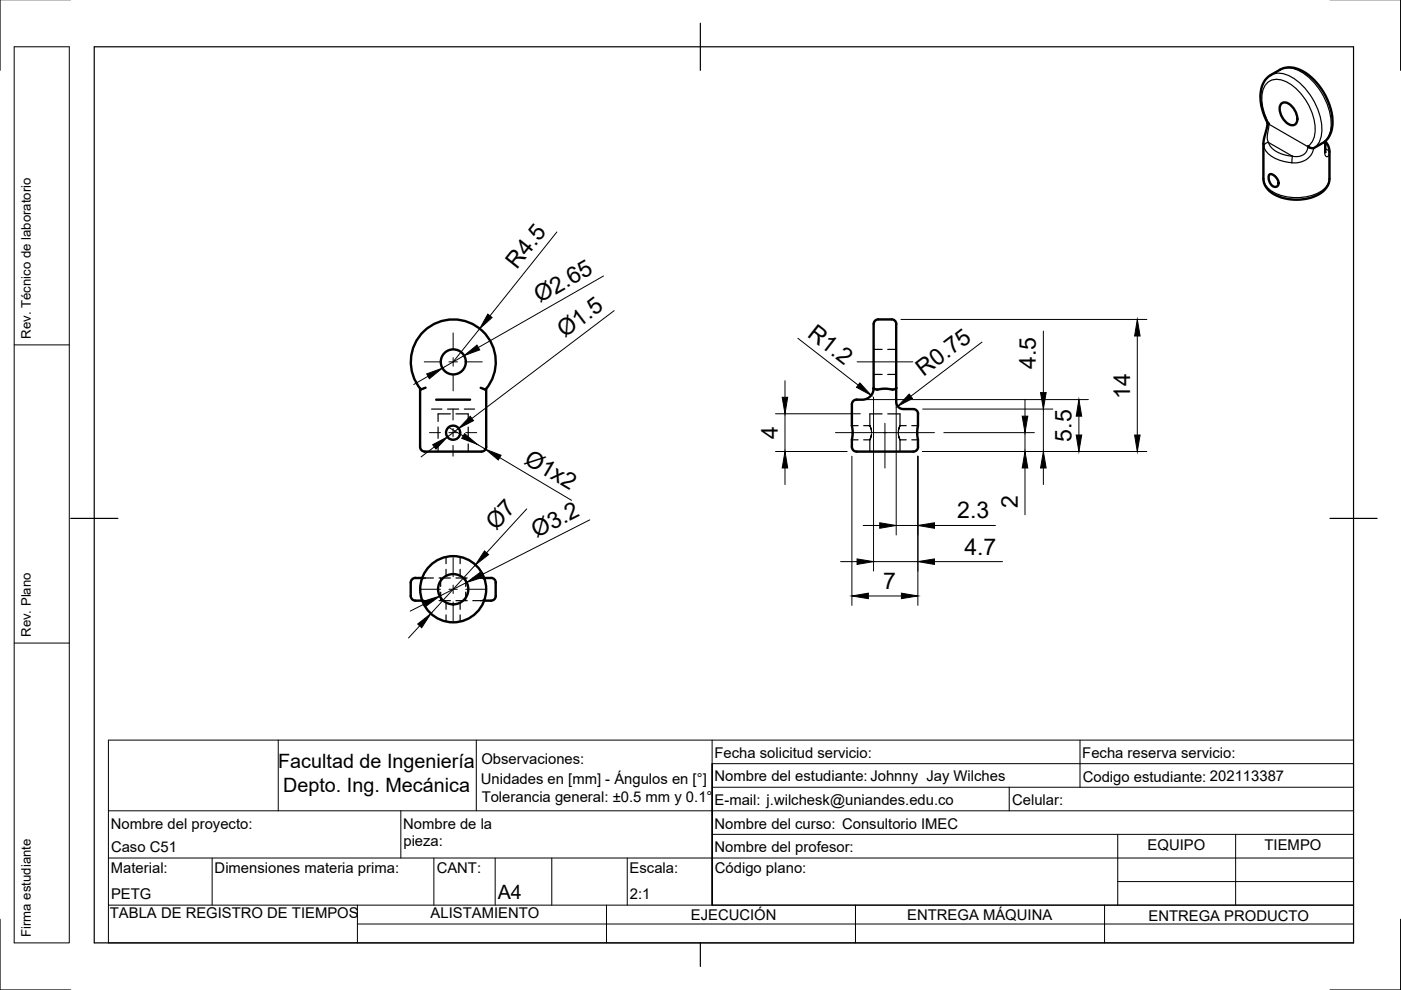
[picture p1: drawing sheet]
<svg xmlns="http://www.w3.org/2000/svg" width="297mm" height="210mm" viewBox="0 0 297 210" stroke-linecap="round" stroke-linejoin="round" font-family="sans-serif">
<!-- layer: Visible -->
<g fill="none" stroke="#000" stroke-width=".51">
<path d="M268.8 26.1l-.9 4.1v7.7a4.4 4.4 0 0 0 3.3 3.8 10.1 10.1 0 0 0 9.3-1.1l1-1.2 .3-1 .1-6.2a3.3 3.3 0 0 0-.9-2.3v2.4M268.8 26.1h.1M268.8 26.1a9.6 9.6 0 0 1-.9-8.7l1-1.1 2.5-1.5a4.7 4.7 0 0 1 4.9 .3 13.1 13.1 0 0 1 6.2 11.7 4.7 4.7 0 0 1-3.2 4.2 1.34 1.34 0 0 1-2 0M268.8 26.1l.2 .1M269.1 37.1a1.39 1.39 0 0 1 1.8 1 .87 .87 0 0 1 .1 1.1 .87 .87 0 0 1-1.1 .3 2.19 2.19 0 0 1-.8-2.4zM271.6 22.1a1.6 1.6 0 0 1 2.4 .6l.7 .9a2.25 2.25 0 0 1-.2 2.8 2.24 2.24 0 0 1-2.5-1.2l-.3-.6a2.83 2.83 0 0 1-.1-2.5zM185.2 68.7v13.5M186.2 67.7h2.8M186.2 67.7a1.01 1.01 0 0 0-1 1M189 67.7a1.01 1.01 0 0 1 1 1M190 68.7v13.5M89.1 94.7a1.39 1.39 0 0 0 1.7 1.1h9.8a3.6 3.6 0 0 0 2.2-.3l.3-.8"/>
<path d="M89.1 82.4v12.4M90.2 82.2l-.9 .3a9 9 0 0 1 .7-12.3 9 9 0 0 1 12.4 0 9 9 0 0 1 .5 12.4l-1-.4M92.5 84.7h7.2M103.1 82.4v12.4M180.6 85.7v4.5a6.8 6.8 0 0 1 0 3.1v1.5M180.6 94.7a1.39 1.39 0 0 0 1.7 1.1h9.8a3.7 3.7 0 0 0 2.3-.3l.2-.8M181.6 84.7a1.01 1.01 0 0 0-1 1M185.2 82.3a2.66 2.66 0 0 1-3.4 2.4h-.2M185.2 82.3h.1M185.3 82.3a1.69 1.69 0 0 0 1.6 .2h1.4a1.54 1.54 0 0 0 1.7-.2v2.9a1.61 1.61 0 0 0 2 1.5 3.8 3.8 0 0 1 2.4 .3l.2 .7M194.6 87.7v2.5a6.8 6.8 0 0 0 0 3.1v1.5M89.5 122.5a3.6 3.6 0 0 0-2.1 .3l-.3 .7v2.9a1.37 1.37 0 0 0 1.6 1h.8"/>
<path d="M102.7 122.5a3.7 3.7 0 0 1 2.1 .3l.3 .7v2.9a1.36 1.36 0 0 1-1.7 1h-.7"/>
<circle cx="96.1" cy="76.7" r="2.66"/>
<circle cx="96.1" cy="91.7" r="1.5"/>
<circle cx="96.1" cy="124.9" r="3.2"/>
<circle cx="96.1" cy="124.9" r="7"/>
</g>
<!-- layer: Hidden -->
<g fill="none" stroke="#000" stroke-width=".25">
<path d="M185.2 74.1h1.8M185.2 79.4h1.8M188.2 74.1h1.8M188.2 79.4h1.8M89.9 82.3l-.6 .3M91.5 86.7h2.2M92.9 90.5v2.4M92.9 94.1v1.7M94.9 86.7h2.4M95.5 87.7h-2.6v1.7M96.7 87.7h2.6v1.7M98.4 86.7h2.2"/>
<path d="M99.3 90.5v2.4M99.3 94.1v1.7M102.2 82.3l.7 .3M180.8 91.5l-.2 1.8h1.3M181.9 90.2l-1.3 .1M183.1 93.3h1.3v2.5M184.7 91l-.3-.8 .4 1.6M184.8 92l-.4 1.3 .4-1.1M185.2 82.2l.2 .2 .5 .2 1.6-.2 1.9 .2 .5-.2 .1-.2M187 87.7h-2.6v2.5h-1.3M188.2 87.7h2.6v2.5h1.3M190.5 91.8l.3 1.5-.3-.9"/>
<path d="M190.5 91.3l.3-1.1-.3 1.3M192.1 93.3h-1.3v2.5M193.3 90.2h1.3l-.1 1.8M194.6 93.2l-1.3 .1M94.6 118.1v1.4M97.6 118.1v1.4M89.3 126.6l.4 .6 .5 .2M89.5 122.5h.7M89.5 127.4h2.4M90.2 122.5l-.6 .3-.3 .5M90.2 122.5h1.7M93.1 122.5h2.4"/>
<path d="M93.1 127.4h2.4M93.4 122.5v1.8M93.4 125.6v1.8M94.6 120.7v1.4M94.6 127.8v1.4M94.6 130.4v1.4M96.7 122.5h2.4M96.7 127.4h2.4M97.6 120.7v1.4M97.6 127.8v1.4M97.6 130.4v1.4M98.7 122.5v1.8"/>
<path d="M98.7 125.6v1.8M100.2 122.5h1.7M100.2 127.4h1.7M101.9 122.5a.98 .98 0 0 1 1 .8M101.9 122.5h.8M101.9 127.4h.8M102.9 126.6l-.5 .6-.5 .2"/>
</g>
<!-- layer: Visible Narrow -->
<g fill="none" stroke="#000" stroke-width=".25">
<path d="M269.4 15.9a4.7 4.7 0 0 1 4.8 .7 13.8 13.8 0 0 1 6 11.8 3.2 3.2 0 0 1-1.8 3h-.2M271.4 14.8a4.7 4.7 0 0 1 4.8 .6 13.8 13.8 0 0 1 6 11.9 4.2 4.2 0 0 1-1.5 2.9M267.9 30.5a4.1 4.1 0 0 0 3.2 3.4l2.8 .6M267.9 37.9a4 4 0 0 0 2.8 3.2 10.7 10.7 0 0 0 9.8-.8 3.1 3.1 0 0 0 1.4-2.4M268.8 26.1l.2 .4M268.8 26.2l8.5 4.9M268.9 30.2l5.1 2.9M268.9 30.2a1.02 1.02 0 0 0-1 .9M268.9 30.2a5.4 5.4 0 0 0 5.1 2.9M269 26.5l.1-.3a8.6 8.6 0 0 1-.9-8 3.1 3.1 0 0 1 4.1-1 12 12 0 0 1 6.5 11 3.7 3.7 0 0 1-1.5 2.8 2.39 2.39 0 0 1-3.3 2.1M269 26.5a7 7 0 0 0-.1 3.7M274 33.1l-.1 1.4"/>
<path d="M277.3 31.1l.2 .1M277.3 31.2l.6 .2h.6M278.5 31.4a3.9 3.9 0 0 1-4.6 3.1M280.8 30.1v2.1a.67 .67 0 0 0 .7 1l.2-.3 .2-.7M281 31.6a.95 .95 0 0 1 .9 .9M281 31.9l-.1 .3"/>
</g>
<!-- layer: Custom Tables -->
<path d="M3 9.9h11.7v190h-11.7zM3 73.1h11.7M3 136.3h11.7" fill="none" stroke="#000" stroke-width=".21"/>
<!-- layer: Border -->
<path d="M0 -.1v15M297 -.1v15M20 9.9h267v190h-267zM148.5 4.9v10M15 109.9h10M282 109.9h10M0 194.9v15h15M148.5 199.9v5M297 194.9v15h-15" fill="none" stroke="#000" stroke-width=".25"/>
<!-- layer: TitleBlock -->
<g fill="none" stroke="#000" stroke-width=".21">
<path d="M59 156.9v15M101 156.9v15M151 156.9v35v-30h136M229 156.9v10M23 171.9h264M85 171.9v10M151 166.9h136M151 176.9h136M214 166.9v5M237 176.9v15M262 176.9v15M23 191.9v8h264v-43h-264v35h264h-136"/>
<path d="M23 181.9h264M45 181.9v10M75.8 195.9h211.2M75.8 191.9v8M92 181.9v10M105 181.9v10M117 181.9v10M128.6 191.9v8M133 181.9v10M181.4 191.9v8M234.2 191.9v8M237 186.9h50"/>
</g>
<!-- layer: Smart Centers -->
<g fill="none" stroke="#000" stroke-width=".21">
<path d="M89.9 76.7h3.5M95.2 76.7h1.8M96.1 70.6v3.5M96.1 75.8v1.8M96.1 79.4v3.5M98.8 76.7h3.4M181.7 76.7h11.8M91.1 91.7h2.3M95.2 91.7h1.8M96.1 86.7v2.4M96.1 90.8v1.8M96.1 94.4v2.3"/>
<path d="M98.7 91.7h2.4M177.1 91.7h21M187.6 89.7v9.5M96.1 118.3v4M89.4 124.9h4M95.2 124.9h1.8M96.1 124.1v1.7M96.1 127.6v4M98.7 124.9h4.1"/>
</g>
<!-- layer: FD_Dimensions -->
<g fill="none" stroke="#000" stroke-width=".21">
<path d="M118.1 49.2l-14.2 17.8M128 58.5l-26.6 15.2M90.7 79.8l-3 1.7M98.4 75.4l-4.6 2.7M101.7 69.7l-5.6 7M130.2 65.9l-30.1 22.8M169.2 71.7l12.7 10M191 67.7h52.1M208.2 72.5l-15.1 11.5M221.2 70.2v13M241.1 71.2v21M92.1 94.8l-2.8 2.1"/>
<path d="M95.2 90.6l3 1.8M97.3 90.8l-2.4 1.8M101.2 94.2l1.7 1M105.9 97l15.3 9.1M164.4 95.7h15.2M164.4 87.7h18M166.4 80.7v3.5M166.4 87.7v8M166.4 99.2v3.5M180.6 96.7v31.6M183.6 84.7h47.2M185.2 84.2v36.9"/>
<path d="M190 84.2v29.2M194.6 96.7v31.6M195.6 95.7h47.5M195.6 86.7h27.6M200.1 91.7h19.2M217.3 84.7v3.5M217.3 91.7v4M217.3 99.2v9.9M221.2 86.7v9M221.2 99.2v3.5M228.7 88.2v4M100.8 119.8l-9.4 10.3"/>
<path d="M111.7 107.9l-8.5 9.3M125 110.2l-23 11.7M178.2 119.1h3.5M183 111.4h3.5M185.2 119.1h9.4M190 111.4h4.6M198.1 119.1h14.5M198.1 111.4h13M89 132.7l-2.4 2.6M90.1 128l-3.1 1.6M98.9 123.5l-5.7 2.9M184.1 126.4h7"/>
</g>
<g fill="#000" stroke="#000" stroke-width=".21">
<path d="M90.5 79.3l3.3-1.2-2.8 2.2zM98.4 75.4l2.7-2.2 .6 1zM103.4 66.6l.9 .7-2.6 2.4zM241.1 67.7l.6 3.5h-1.1zM91.7 94.3l3.2-1.7-2.5 2.6zM98.5 91.9l2.7 2.3-3.3-1.3zM99.7 88.3l.7 .9-3.1 1.6zM102.9 95.2l3.3 1.3-.6 1zM166.4 95.7l.6 3.5h-1.2zM165.8 84.2h1.2l-.6 3.5zM182.3 81.2l2.4 2.6-3.1-1.7zM192.8 83.6l.7 .9-3.2 1.6z"/>
<path d="M216.7 88.2h1.2l-.6 3.5zM217.3 95.7l.6 3.5h-1.2zM221.2 95.7l.6 3.5h-1.2zM220.6 83.2h1.2l-.6 3.5zM228.2 92.2h1.1l-.6 3.5zM228.7 84.7l.6 3.5h-1.1zM240.6 92.2h1.1l-.6 3.5zM102.7 116.8l.9 .8-2.8 2.2zM181.7 118.5l3.5 .6-3.5 .6zM186.5 110.8l3.5 .6-3.5 .6zM194.6 119.1l3.5-.6v1.2zM194.6 111.4l3.5-.6v1.2z"/>
<path d="M88.6 132.3l2.8-2.2-2 3zM89.8 127.5l3.4-1.1-2.8 2.1zM98.9 123.5l2.9-2.1 .5 1zM180.6 126.4l3.5-.6v1.1zM191.1 125.8l3.5 .6-3.5 .5z"/>
</g>
<g font-size="4.9">
<text x="109.6" y="57.3" transform="rotate(-51 109.6 57.3)">R4.5</text>
<text x="114.4" y="64.3" transform="rotate(-30 114.4 64.3)">Ø2.65</text>
<text x="119.7" y="71.7" transform="rotate(-37 119.7 71.7)">Ø1.5</text>
<text x="171" y="71.2" transform="rotate(38 171 71.2)">R1.2</text>
<text x="195.8" y="80" transform="rotate(-37 195.8 80)">R0.75</text>
<text x="219.6" y="78.3" transform="rotate(-90 219.6 78.3)">4.5</text>
<text x="239.6" y="84.6" transform="rotate(-90 239.6 84.6)">14</text>
<text x="164.9" y="93" transform="rotate(-90 164.9 93)">4</text>
<text x="227.2" y="93.6" transform="rotate(-90 227.2 93.6)">5.5</text>
<text x="110.9" y="98.1" transform="rotate(31 110.9 98.1)">Ø1x2</text>
<text x="215.8" y="107.8" transform="rotate(-90 215.8 107.8)">2</text>
<text x="105.2" y="112.6" transform="rotate(-47 105.2 112.6)">Ø7</text>
<text x="203" y="109.9">2.3</text>
<text x="113.7" y="114.1" transform="rotate(-27 113.7 114.1)">Ø3.2</text>
<text x="204.5" y="117.6">4.7</text>
<text x="187.3" y="124.9">7</text>
</g>
<g font-size="4.2">
<text x="59" y="162.9">Facultad de Ingeniería</text>
<text x="60" y="168">Depto. Ing. Mecánica</text>
<text x="105.5" y="190.7">A4</text>
</g>
<g font-size="3.1">
<text x="102.1" y="162">Observaciones:</text>
<text x="151.5" y="160.7">Fecha solicitud servicio:</text>
<text x="229.5" y="160.7">Fecha reserva servicio:</text>
<text x="102" y="166.3">Unidades en [mm] - Ángulos en [°]</text>
<text x="151.5" y="165.7">Nombre del estudiante: Johnny Jay Wilches</text>
<text x="229.6" y="165.7">Codigo estudiante: 202113387</text>
<text x="102.1" y="170.1">Tolerancia general: ±0.5 mm y 0.1°</text>
<text x="151.5" y="170.7">E-mail: j.wilchesk@uniandes.edu.co</text>
<text x="214.6" y="170.7">Celular:</text>
<text x="23.5" y="175.7">Nombre del proyecto:</text>
<text x="85.5" y="175.7">Nombre de la</text>
<text x="85.5" y="179.4">pieza:</text>
<text x="151.5" y="175.7">Nombre del curso: Consultorio IMEC</text>
<text x="23.5" y="185.2">Material:</text>
<text x="23.5" y="180.7">Caso C51</text>
<text x="45.5" y="185.2">Dimensiones materia prima:</text>
<text x="92.6" y="185.2">CANT:</text>
<text x="133.5" y="185.2">Escala:</text>
<text x="151.5" y="180.7">Nombre del profesor:</text>
<text x="151.6" y="185.2">Código plano:</text>
<text x="243.3" y="180.2">EQUIPO</text>
<text x="268.1" y="180.2">TIEMPO</text>
<text x="23.5" y="190.7">PETG</text>
<text x="133.5" y="190.7">2:1</text>
<text x="23.3" y="194.7">TABLA DE REGISTRO DE TIEMPOS</text>
<text x="91.3" y="194.6">ALISTAMIENTO</text>
<text x="146.5" y="195.1">EJECUCIÓN</text>
<text x="192.4" y="195.1">ENTREGA MÁQUINA</text>
<text x="243.5" y="195.2">ENTREGA PRODUCTO</text>
</g>
<g font-size="2.8">
<text x="6.5" y="71.9" transform="rotate(-90 6.5 71.9)">Rev. Técnico de laboratorio</text>
<text x="6.5" y="135.1" transform="rotate(-90 6.5 135.1)">Rev. Plano</text>
<text x="6.5" y="198.6" transform="rotate(-90 6.5 198.6)">Firma estudiante</text>
</g>
</svg>
